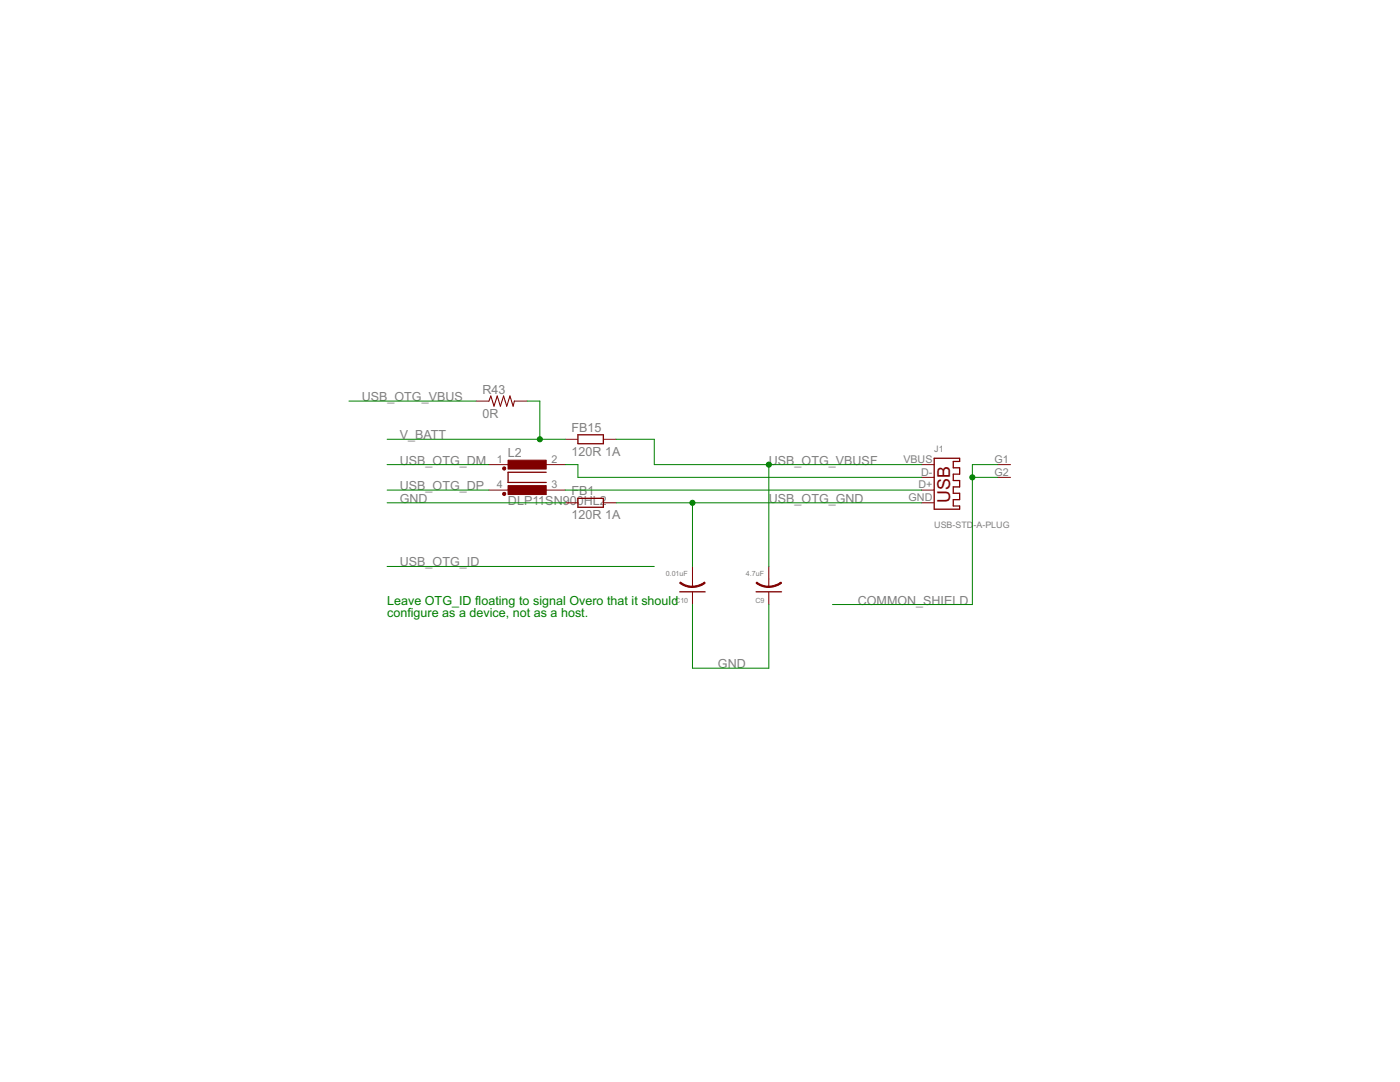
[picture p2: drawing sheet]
<svg xmlns="http://www.w3.org/2000/svg" width="279mm" height="216mm" viewBox="0 0 279 216" stroke-linecap="round" stroke-linejoin="round" font-family="sans-serif">
<g fill="#800000" stroke="#800000" stroke-width=".25">
<path d="M115.3 88.5h5.1z"/>
<path d="M115.3 86.8h5.1z"/>
<path d="M120.4 86.8v1.7z"/>
<path d="M115.3 86.8v1.7z"/>
<path d="M150.9 118.1h5.1z"/>
<path d="M115.3 101.2h5.1z"/>
<path d="M115.3 99.4h5.1z"/>
<path d="M120.4 99.4v1.8z"/>
<path d="M115.3 99.4v1.8z"/>
<path d="M135.7 118.1h5z"/>
<path d="M186.4 91.4h5.1z"/>
<path d="M186.4 91.4v10.2z"/>
<path d="M186.4 101.6h5.1z"/>
<path d="M191.5 101v.6z"/>
<path d="M190.2 101h1.3z"/>
<path d="M190.2 99.7v1.3z"/>
<path d="M190.2 99.7h1.3z"/>
<path d="M191.5 98.4v1.3z"/>
<path d="M190.2 98.4h1.3z"/>
<path d="M190.2 97.2v1.2z"/>
<path d="M190.2 97.2h1.3z"/>
<path d="M191.5 95.9v1.3z"/>
<path d="M190.2 95.9h1.3z"/>
<path d="M190.2 94.6v1.3z"/>
<path d="M190.2 94.6h1.3z"/>
<path d="M191.5 93.3v1.3z"/>
<path d="M190.2 93.3h1.3z"/>
<path d="M190.2 92.1v1.2z"/>
<path d="M190.2 92.1h1.3z"/>
<path d="M191.5 91.4v.7z"/>
<path d="M101.4 94.2h7.6z"/>
<path d="M101.4 94.2v2.1z"/>
<path d="M101.4 96.3h7.6z"/>
</g>
<g fill="#800000" stroke="#800000" stroke-width=".2">
<path d="M120.4 87.7h2.6z"/>
<path d="M112.8 87.7h2.5z"/>
<path d="M153.4 115.5v1.6z"/>
<path d="M153.4 118.1v2.5z"/>
<path d="M153.4 113v2.5z"/>
<path d="M120.4 100.3h2.6z"/>
<path d="M112.8 100.3h2.5z"/>
<path d="M138.2 115.5v1.6z"/>
<path d="M138.2 118.1v2.5z"/>
<path d="M138.2 113v2.5z"/>
<path d="M183.9 92.7h2.5z"/>
<path d="M183.9 95.2h2.5z"/>
<path d="M183.9 97.8h2.5z"/>
<path d="M183.9 100.3h2.5z"/>
<path d="M199.1 92.7h2.6z"/>
<path d="M199.1 95.2h2.6z"/>
<path d="M107.7 92.7h5.1z"/>
<path d="M97.6 92.7h5.1z"/>
<path d="M97.6 97.8h5.1z"/>
<path d="M107.7 97.8h5.1z"/>
<path d="M102.7 80h2.5z"/>
<path d="M95 80h2.6z"/>
<path d="M151 116.1l1.4 .7 1 .2v.2h-.8l-1-.4-.7-.4z" fill-rule="evenodd"/>
<path d="M153.4 116.9l1.1-.1 1.3-.7 .2 .3-.7 .4-1.1 .3-.8 .1z" fill-rule="evenodd"/>
<path d="M135.8 116.1l.9 .6 1.5 .3v.2h-.8l-1.1-.4-.7-.4z" fill-rule="evenodd"/>
<path d="M138.2 116.9l1-.1 1.4-.7 .1 .3-.6 .4-1.1 .3-.8 .1z" fill-rule="evenodd"/>
<circle cx="100.6" cy="98.6" r=".33"/>
<circle cx="100.6" cy="93.5" r=".33"/>
</g>
<g fill="#800000" stroke="#800000" stroke-width=".2">
<path d="M101.4 91.8h7.6v1.8h-7.6z"/>
<path d="M101.4 96.9h7.6v1.8h-7.6z"/>
</g>
<g fill="#800000" stroke="#800000" stroke-width=".21">
<path d="M98 79l-.4 1z"/>
<path d="M98 79l.6 2z"/>
<path d="M99.2 79l-.6 2z"/>
<path d="M99.2 79l.7 2z"/>
<path d="M100.5 79l-.6 2z"/>
<path d="M100.5 79l.6 2z"/>
<path d="M101.8 79l-.7 2z"/>
<path d="M101.8 79l.6 2z"/>
<path d="M102.7 80l-.3 1z"/>
</g>
<g fill="#008000" stroke="#008000" stroke-width=".2">
<path d="M77.3 113h53.3z"/>
<path d="M77.3 100.3h35.5z"/>
<path d="M153.4 120.6v12.7z"/>
<path d="M138.2 133.3h15.2z"/>
<path d="M138.2 120.6v12.7z"/>
<path d="M138.2 100.3v12.7z"/>
<path d="M123 100.3h15.2z"/>
<path d="M138.2 100.3h45.7z"/>
<path d="M130.6 92.7h22.8z"/>
<path d="M130.6 87.7v5z"/>
<path d="M123 87.7h7.6z"/>
<path d="M153.4 92.7v20.3z"/>
<path d="M153.4 92.7h30.5z"/>
<path d="M194.1 92.7v2.5z"/>
<path d="M194.1 95.2v25.4z"/>
<path d="M166.1 120.6h28z"/>
<path d="M194.1 92.7h5z"/>
<path d="M194.1 95.2h5z"/>
<path d="M107.7 87.7h5.1z"/>
<path d="M77.3 87.7h30.4z"/>
<path d="M105.2 80h2.5z"/>
<path d="M107.7 80v7.7z"/>
<path d="M77.3 92.7h20.3z"/>
<path d="M77.3 97.8h20.3z"/>
<path d="M115.3 95.2h68.6z"/>
<path d="M115.3 92.7v2.5z"/>
<path d="M112.8 92.7h2.5z"/>
<path d="M112.8 97.8h71.1z"/>
<path d="M69.6 80h25.4z"/>
<circle cx="138.2" cy="100.3" r=".51"/>
<circle cx="153.4" cy="92.7" r=".51"/>
<circle cx="194.1" cy="95.2" r=".51"/>
<circle cx="107.7" cy="87.7" r=".51"/>
</g>
<text font-size="4" fill="#800000" x="189.6" y="100.3" transform="rotate(-90 189.6 100.3)">USB</text>
<g font-size="2.8" fill="#808080">
<text x="72.2" y="80">USB_OTG_VBUS</text>
<text x="96.3" y="83.3">0R</text>
<text x="96.3" y="78.5">R43</text>
<text x="79.8" y="87.6">V_BATT</text>
<text x="114.1" y="86.1">FB15</text>
<text x="79.8" y="92.7">USB_OTG_DM</text>
<text x="101.4" y="91.2">L2</text>
<text x="114.1" y="90.9">120R 1A</text>
<text x="153.4" y="92.7">USB_OTG_VBUSF</text>
<text x="79.8" y="100.3">GND</text>
<text x="79.8" y="97.8">USB_OTG_DP</text>
<text x="101.4" y="100.8">DLP11SN900HL2</text>
<text x="114.1" y="98.8">FB1</text>
<text x="153.4" y="100.3">USB_OTG_GND</text>
<text x="114.1" y="103.6">120R 1A</text>
<text x="79.8" y="113">USB_OTG_ID</text>
<text x="171.2" y="120.6">COMMON_SHIELD</text>
<text x="143.3" y="133.3">GND</text>
</g>
<g font-size="2.8" fill="#008000">
<text x="77.3" y="120.6">Leave OTG_ID floating to signal Overo that it should</text>
<text x="77.3" y="123.2">configure as a device, not as a host.</text>
</g>
<g font-size="2.4" fill="#808080">
<text x="99.1" y="92.4">1</text>
<text x="110.1" y="92.4">2</text>
<text x="180.3" y="92.4">VBUS</text>
<text x="183.8" y="94.9">D-</text>
<text x="198.5" y="92.4">G1</text>
<text x="198.5" y="94.9">G2</text>
<text x="99.1" y="97.4">4</text>
<text x="110.1" y="97.4">3</text>
<text x="181.3" y="100">GND</text>
<text x="183.3" y="97.4">D+</text>
</g>
<g font-size="2" fill="#808080">
<text x="186.4" y="90.2">J1</text>
<text x="186.4" y="105.4">USB-STD</text>
<text x="194.3" y="105.4">-A-PLUG</text>
</g>
<g font-size="1.6" fill="#808080">
<text x="132.9" y="114.9">0.01uF</text>
<text x="148.9" y="114.9">4.7uF</text>
<text x="134.8" y="120.3">C10</text>
<text x="150.8" y="120.3">C9</text>
</g>
</svg>
